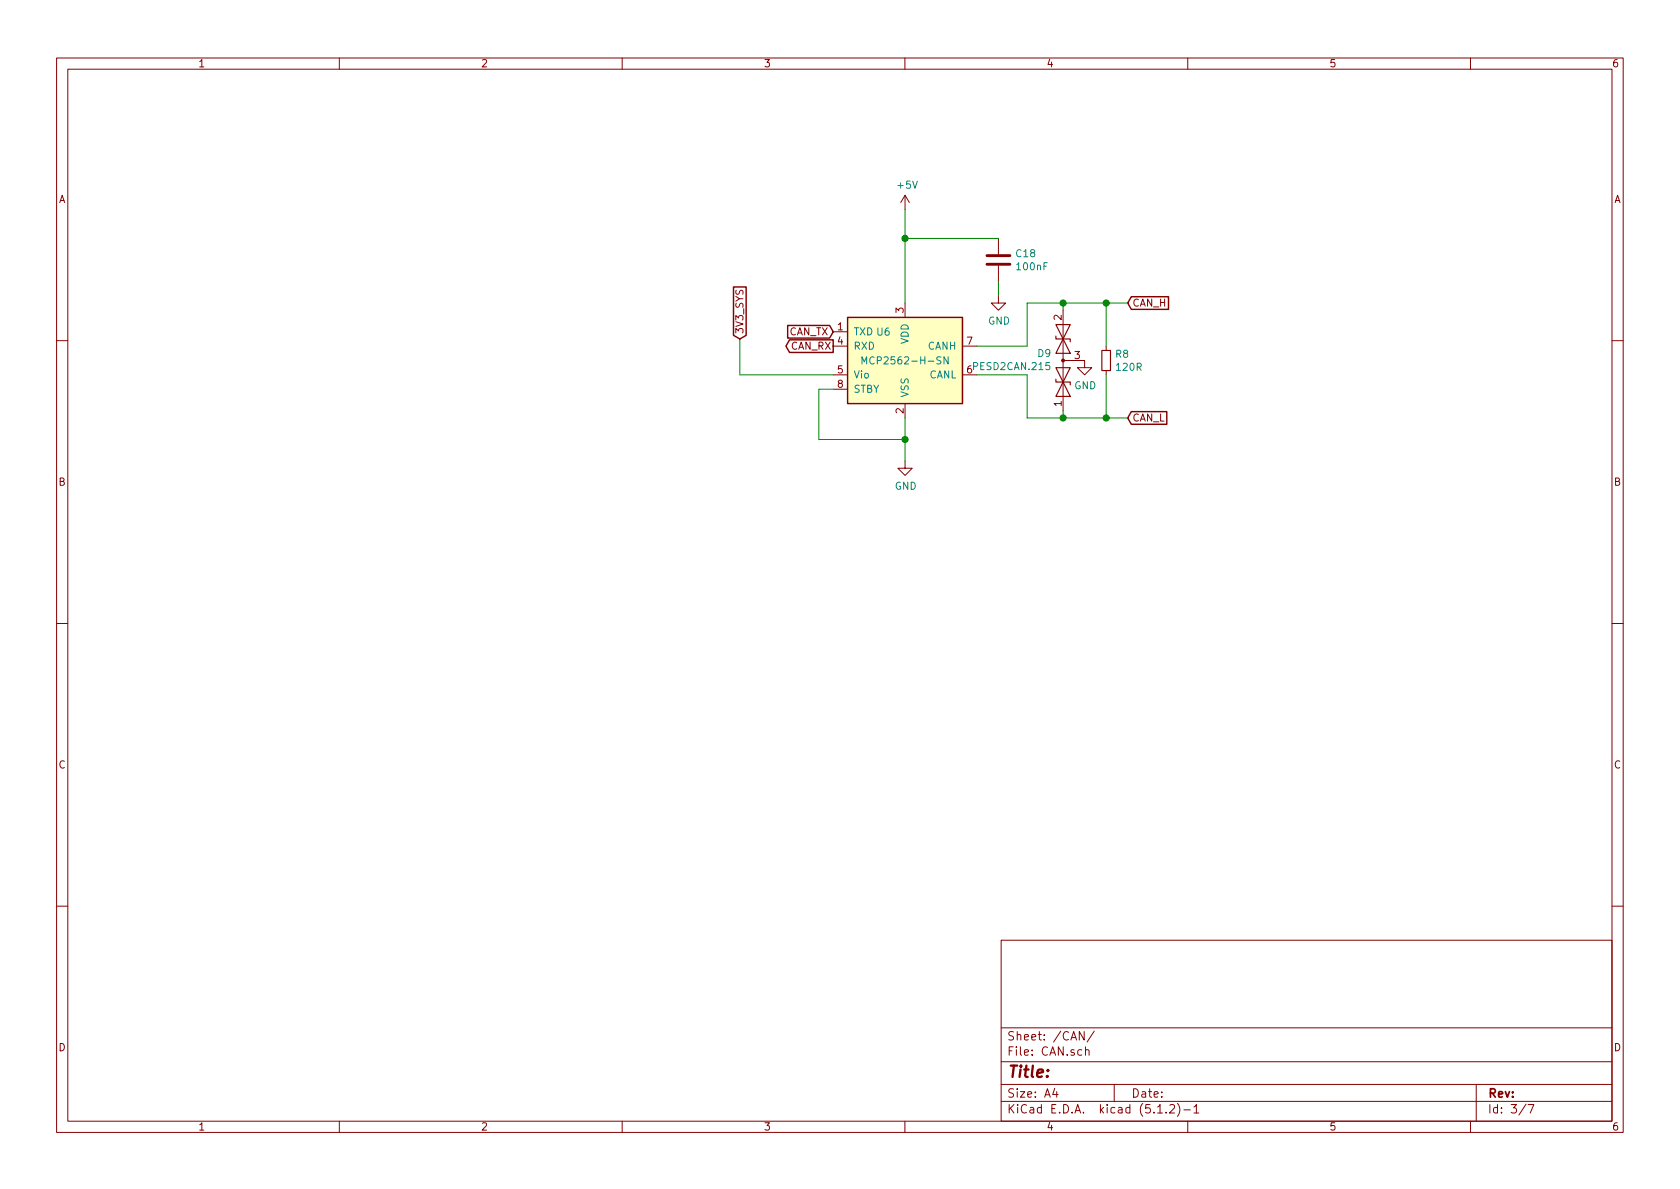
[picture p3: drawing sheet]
<svg xmlns="http://www.w3.org/2000/svg" width="297mm" height="210mm" viewBox="0 0 297 210" stroke-linecap="round" stroke-linejoin="round" font-family="sans-serif">
<g fill="none" stroke="#840000" stroke-width=".18">
<path d="M10 10.3h277v189.9h-277zM12 12.2h273v186.1h-273zM60 10.3v1.9M110 10.3v1.9M160 10.3v1.9M210 10.3v1.9M260 10.3v1.9M160 34.5v2.6M160 34.5l-.7 1.3M160 34.5l.8 1.3M147.3 58.7h2.6M160 53.6v2.5"/>
<path d="M176.5 52.3v1.3h1.3l-1.3 1.3-1.2-1.3h1.2M176.5 42.2v2.8M176.5 47v2.8M188 54.9v17.7M10 60.2h2M147.3 61.2h2.6M147.3 66.3h2.6M147.3 68.8h2.6M160 71.4v2.5M170.2 61.2h2.5M170.2 66.3h2.5M188 63.7h3.8v1.3h1.2l-1.2 1.3-1.3-1.3h1.3"/>
<path d="M195.6 61.2v.8M195.6 65.5v.8M285 60.2h2M160 81.5v1.3h1.3l-1.3 1.3-1.3-1.3h1.3M10 110.3h2M285 110.3h2M10 160.2h2M177 166.3h108v32h-108zM285 160.2h2M60 198.3v1.9M110 198.3v1.9M160 198.3v1.9"/>
<path d="M177 194.8h108M177 191.8h108M177 187.8h108M177 181.8h108M186.5 192.5l-.4 1h1M186.8 193v1M191.7 182.4v1.5l-.9-1.5v1.5M191.9 185.7h.1a.37 .37 0 0 1 .6 .1v.8M191.9 185.1v1.5M193.5 182.3l-1.3 2M197 191.8v3M204.7 196.8h.8"/>
<path d="M206.2 196.7v.1M206.8 195.5l.2-.2h.4l.2 .2 .1 .3-.1 .2-.8 .8h.9M208.2 195.1a1.71 1.71 0 0 1 0 2.3M209.3 196.3h1.2M210 198.3v1.9M211.1 195.8l.4-.5v1.5M211.1 196.8h.9M260 198.3v1.9M261 191.8v6.5M269.8 195.2l-1.2 2M270.2 195.3h1l-.6 1.5"/>
</g>
<path d="M149.9 56.1h20.3v15.3h-20.3z" fill="#ffffc2" stroke="#ffffc2" stroke-width=".18"/>
<path d="M129.7 50.7h2.2v8.6l-1.1 .6-1.1-.6zM139.3 57.6h7.4l.6 1.1-.6 1.1h-7.4zM149.9 56.1h20.3v15.3h-20.3zM200 52.5h6.6v2.2h-6.6l-.6-1.1zM139.6 60.1h7.7v2.2h-7.7l-.6-1.1zM200 72.8h6.3v2.2h-6.3l-.6-1.1z" fill="none" stroke="#840000" stroke-width=".25"/>
<path d="M152.4 64.4v-1.3l.4 .9 .4-.9v1.3M167.6 63.1v1.3l-.7-1.3v1.3" fill="none" stroke="#008484" stroke-width=".18"/>
<path d="M160 37.1v16.5M130.8 59.9v6.4h16.5M160 42.2h16.5M176.5 49.8v2.5M188 53.6v1.3M195.6 53.6v7.6M199.4 53.6h-17.8v7.6h-8.9M147.3 68.8h-2.5v8.9h15.2M160 73.9v7.6M172.7 66.3h8.9v7.6h17.8M188 72.6v1.3M195.6 66.3v7.6" fill="none" stroke="#008400" stroke-width=".18"/>
<g fill="#008400" stroke="#008400" stroke-width=".25">
<circle cx="160" cy="77.7" r=".51"/>
<circle cx="160" cy="42.2" r=".51"/>
<circle cx="195.6" cy="53.6" r=".51"/>
<circle cx="195.6" cy="73.9" r=".51"/>
<circle cx="188" cy="53.6" r=".51"/>
<circle cx="188" cy="73.9" r=".51"/>
</g>
<path d="M174.5 46.7h4.1M174.5 45.2h4.1" fill="none" stroke="#840000" stroke-width=".51"/>
<path d="M186.7 59.4v.5h2.5v.5M186.7 57.4l2.5 5.1h-2.5l2.5-5.1zM186.7 67.1v.5h2.5v.5M186.7 65h2.5l-2.5 5.1h2.5zM194.8 62h1.5v3.5h-1.5z" fill="none" stroke="#840000" stroke-width=".2"/>
<circle cx="188" cy="63.7" r=".25" fill="#840000" stroke="#840000" stroke-width=".18"/>
<text font-size="2.8" fill="#840000" x="178" y="190.5">Title:</text>
<g font-size="2.1" fill="#840000">
<text x="178" y="184">Sheet: /CAN/</text>
<text x="178" y="186.7">File: CAN.sch</text>
<text x="178" y="196.9">KiCad E.D.A. kicad (5.1.2)-1</text>
<text x="178" y="194.1">Size: A4</text>
<text x="200" y="194.1">Date:</text>
<text x="263" y="194.1">Rev:</text>
<text x="263" y="196.9">Id: 3/7</text>
</g>
<g font-size="1.8" fill="#840000">
<text x="35" y="11.9">1</text>
<text x="85" y="11.9">2</text>
<text x="135" y="11.9">3</text>
<text x="185" y="11.9">4</text>
<text x="235" y="11.9">5</text>
<text x="285" y="11.9">6</text>
<text x="10.4" y="35.9">A</text>
<text x="285.4" y="35.9">A</text>
<text x="131.4" y="59.2" transform="rotate(-90 131.4 59.2)">3V3_SYS</text>
<text x="139.4" y="59.3">CAN_TX</text>
<text x="148.1" y="58.4">1</text>
<text x="159.8" y="55.3" transform="rotate(-90 159.8 55.3)">3</text>
<text x="187.7" y="56.6" transform="rotate(-90 187.7 56.6)">2</text>
<text x="200.2" y="54.2">CAN_H</text>
<text x="139.8" y="61.8">CAN_RX</text>
<text x="148.1" y="61">4</text>
<text x="171" y="61">7</text>
<text x="190" y="63.5">3</text>
<text x="148.1" y="66">5</text>
<text x="148.1" y="68.6">8</text>
<text x="171" y="66">6</text>
<text x="187.7" y="71.9" transform="rotate(-90 187.7 71.9)">1</text>
<text x="159.8" y="73.1" transform="rotate(-90 159.8 73.1)">2</text>
<text x="200.2" y="74.5">CAN_L</text>
<text x="10.4" y="85.9">B</text>
<text x="285.4" y="85.9">B</text>
<text x="10.4" y="135.9">C</text>
<text x="285.4" y="135.9">C</text>
<text x="10.4" y="185.9">D</text>
<text x="285.4" y="185.9">D</text>
<text x="35" y="199.9">1</text>
<text x="85" y="199.9">2</text>
<text x="135" y="199.9">3</text>
<text x="185" y="199.9">4</text>
<text x="235" y="199.9">5</text>
<text x="285" y="199.9">6</text>
</g>
<g font-size="1.8" fill="#008484">
<text x="158.8" y="33.4">+5V</text>
<text x="179.7" y="45.5">C18</text>
<text x="179.9" y="47.8">100nF</text>
<text x="150.9" y="59.3">TXD U6</text>
<text x="174.7" y="57.4">GND</text>
<text x="150.9" y="61.8">RXD</text>
<text x="153.6" y="64.4">MCP2562-H-SN</text>
<text x="160.7" y="60.9" transform="rotate(-90 160.7 60.9)">VDD</text>
<text x="164.1" y="61.8">CANH</text>
<text x="172.3" y="65.5">PESD2CAN.215</text>
<text x="183.5" y="63.1">D9</text>
<text x="197.3" y="63.3">R8</text>
<text x="197.5" y="65.6">120R</text>
<text x="150.9" y="66.9">Vio</text>
<text x="150.9" y="69.5">STBY</text>
<text x="160.7" y="70.4" transform="rotate(-90 160.7 70.4)">VSS</text>
<text x="164.3" y="66.9">CANL</text>
<text x="189.9" y="68.8">GND</text>
<text x="158.2" y="86.6">GND</text>
</g>
</svg>
